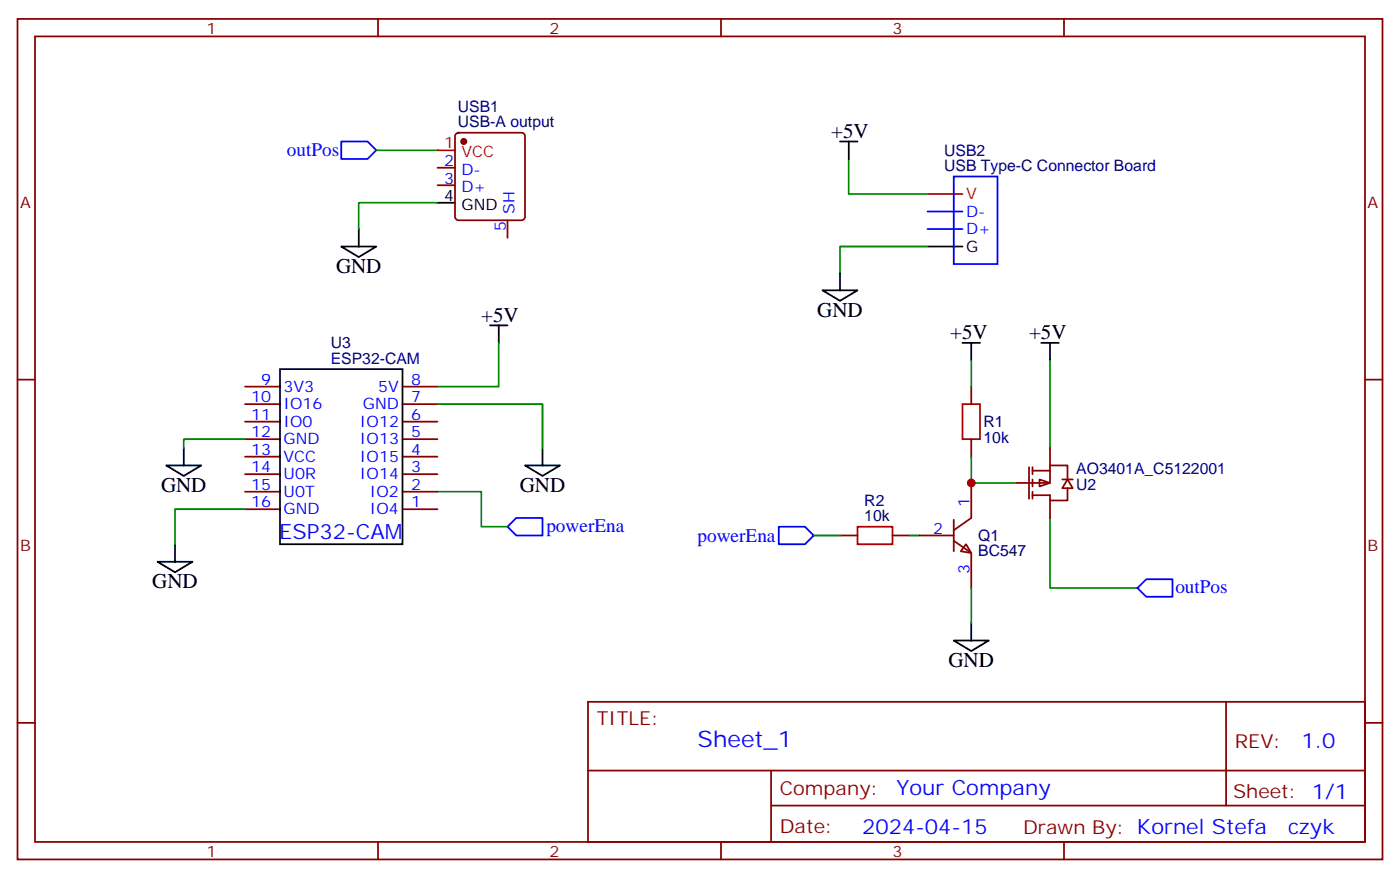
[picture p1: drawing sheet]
<svg xmlns="http://www.w3.org/2000/svg" width="282mm" height="177mm" viewBox="0 0 282 177" stroke-linecap="round" stroke-linejoin="round" font-family="sans-serif">
<g fill="none" stroke="#870000" stroke-width=".35">
<path d="M3.5 3.8h275.2v169.3h-275.2zM7.1 7.3h268.1v162.3h-268.1zM76.2 3.8v3.5M145.3 3.8v3.5M214.5 3.8v3.5M88.2 37.3h3.5M88.2 33.8h3.5M92 26.9l.4-.2h12.7a.71 .71 0 0 1 .7 .7v16.3a.76 .76 0 0 1-.7 .7h-12.7a.76 .76 0 0 1-.7-.7v-16.3zM102.3 44.4v3.5M3.5 76.5h3.6M195.8 77.9v3.5M275.2 76.5h3.5"/>
<path d="M195.8 88.5v3.5M204.6 97.3h3.5M211.7 90.2v3.6M211.7 100.8v3.6M3.5 145.6h3.6M118.5 141.4h156.7v28.2h-156.7zM118.6 155.2h156.4M155.4 155.2v14.2M247.2 141.4v20.9M275.2 145.6h3.5M76.2 169.6v3.5M145.3 169.6v3.5"/>
<path d="M155.4 162.3h119.6M214.5 169.6v3.5"/>
</g>
<g fill="none" stroke="#000" stroke-width=".35">
<path d="M169.3 28.5h3.6M171.1 28.5v3.5M68.8 49.7h7l-3.5 2.1zM72.3 46.1v3.6M88.2 40.9h3.5M165.8 58.5h7.1l-3.6 2.1zM169.3 55v3.5M187 49.7h7M98.8 65.5h3.5M100.5 65.5v3.6M194 69.1h3.6M195.8 69.1v3.5"/>
<path d="M209.9 69.1h3.5M211.7 69.1v3.5M105.8 93.8h7.1l-3.5 2.1zM109.4 90.2v3.6"/>
</g>
<path d="M194 81.4h3.6v7.1h-3.6z" fill="none" stroke="#a10000" stroke-width=".35"/>
<path d="M75.8 30.3h12.4M171.1 32v7.1h15.9M88.2 40.9h-15.9v5.2M187 49.7h-17.7v5.3M195.8 72.6v5.3M211.7 72.6v17.6M88.2 99.1h8.8v7h5.3M211.7 104.4v14.1h17.6" fill="none" stroke="#008700" stroke-width=".35"/>
<path d="M68.8 28.5h5.3l1.7 1.8-1.7 1.7h-5.3zM192.3 35.6h8.8v17.6h-8.8zM187 42.6h7M187 46.1h7M102.3 106.1l1.8-1.7h5.3v3.5h-5.3zM157 106.1h5.3l1.7 1.8-1.7 1.7h-5.3zM229.3 118.5l1.8-1.8h5.3v3.5h-5.3z" fill="none" stroke="#00f" stroke-width=".35"/>
<path d="M88.2 30.3h3.5M187 39.1h7" fill="none" stroke="#f00" stroke-width=".35"/>
<circle cx="93.5" cy="28.5" r=".53" fill="#870000" stroke="#870000" stroke-width=".35"/>
<g fill="#fff" stroke="#870000" stroke-width=".35">
<path d="M209.5 96.6l2.2 .7-2.2 .7z"/>
<path d="M215.2 96.6l1.1 1.8h-2.2z"/>
</g>
<g fill="none" stroke="#870000" stroke-width=".35">
<path d="M49.4 77.9h7M81.1 77.9h7.1M49.4 99.1h7M49.4 95.5h7M49.4 92h7M49.4 88.5h7M49.4 84.9h7M49.4 81.4h7M81.1 99.1h7.1M81.1 95.5h7.1M81.1 92h7.1M81.1 88.5h7.1"/>
<path d="M81.1 84.9h7.1M81.1 81.4h7.1M207.4 94.1v6.4M208.1 94.8h3.6M208.1 94.1v1.4M208.1 96.6v1.4M208.1 99.1v1.4M214.1 96.6h2.2M215.2 96.6v-2.8h-3.5v3.5h-3.6M215.2 98.4v2.4h-3.5v-1h-3.6M49.4 102.6h7M81.1 102.6h7.1"/>
</g>
<path d="M56.4 74.4h24.7v35.2h-24.7zM33.5 93.8h7.1l-3.6 2.1zM37 90.2v3.6M31.7 113.2h7.1l-3.5 2.1zM35.3 109.6v3.6" fill="none" stroke="#000" stroke-width=".35"/>
<path d="M100.5 69.1v8.8h-12.3M49.4 88.5h-12.4v1.7M88.2 81.4h21.2v8.8M49.4 102.6h-14.1v7" fill="none" stroke="#008700" stroke-width=".35"/>
<path d="M194.7 109.6l1.1 1.8-2.1-.3z" fill="#fff" stroke="#870000" stroke-width=".35"/>
<path d="M195.8 97.3v7.1l-3.5 2.4M169.3 107.9h3.6M179.9 107.9h3.5M185.2 107.9h7.1M192.3 108.9l3.5 2.5v7.1M192.3 104.7v6.4" fill="none" stroke="#870000" stroke-width=".35"/>
<path d="M172.9 106.1h7v3.5h-7z" fill="none" stroke="#a10000" stroke-width=".35"/>
<path d="M192.3 129h7l-3.5 2.2zM195.8 125.5v3.5" fill="none" stroke="#000" stroke-width=".35"/>
<path d="M195.8 92v5.3h8.8M164 107.9h5.3M183.4 107.9h1.8M195.8 118.5v7" fill="none" stroke="#008700" stroke-width=".35"/>
<circle cx="195.8" cy="97.3" r=".88" fill="#c00"/>
<text font-size="4.6" fill="#00f" x="140.6" y="150.4">Sheet_1</text>
<g font-size="4.2">
<text x="167.6" y="27.8">+5V</text>
<text x="67.7" y="55">GND</text>
<text x="97" y="64.8">+5V</text>
<text x="164.7" y="63.8">GND</text>
<text x="191.6" y="68.4">+5V</text>
<text x="207.4" y="68.4">+5V</text>
<text x="32.5" y="99.1">GND</text>
<text x="104.8" y="99.1">GND</text>
<text x="30.7" y="118.5">GND</text>
<text x="191.2" y="134.3">GND</text>
</g>
<g font-size="4.2" fill="#00f">
<text x="56.3" y="108.6">ESP32-CAM</text>
<text x="262.3" y="150.7">1.0</text>
<text x="180.7" y="160.2">Your Company</text>
<text x="259.7" y="167.9">czyk</text>
<text x="173.8" y="168">2024-04-15</text>
</g>
<g font-size="3.9" fill="#00f">
<text x="57.8" y="31.5">outPos</text>
<text x="110.1" y="107.1">powerEna</text>
<text x="140.6" y="109.1">powerEna</text>
<text x="236.9" y="119.5">outPos</text>
</g>
<g font-size="3.9" fill="#800">
<text x="120.3" y="146">TITLE:</text>
<text x="248.9" y="150.7">REV:</text>
<text x="157.2" y="160.2">Company:</text>
<text x="248.6" y="160.8">Sheet: 1/1</text>
<text x="157.2" y="167.9">Date:</text>
<text x="206.2" y="167.9">Drawn By: Kornel Stefa</text>
</g>
<g font-size="3.2" fill="#800">
<text x="41.6" y="6.8">1</text>
<text x="110.8" y="6.8">2</text>
<text x="179.9" y="6.8">3</text>
<text x="4.1" y="41.9">A</text>
<text x="275.7" y="41.9">A</text>
<text x="4.1" y="111.1">B</text>
<text x="275.7" y="111.1">B</text>
<text x="41.6" y="172.6">1</text>
<text x="110.8" y="172.6">2</text>
<text x="179.9" y="172.6">3</text>
</g>
<g font-size="3.2" fill="#000080">
<text x="92.3" y="22.5">USB1</text>
<text x="92.3" y="25.7">USB-A output</text>
<text x="190.3" y="34.5">USB Type-C Connector Board</text>
<text x="190.3" y="31.4">USB2</text>
<text x="66.7" y="70.1">U3</text>
<text x="66.7" y="73.3">ESP32-CAM</text>
<text x="198.3" y="89.2">10k</text>
<text x="198.3" y="86.1">R1</text>
<text x="217" y="95.4">AO3401A_C5122001</text>
<text x="174.2" y="101.9">R2</text>
<text x="217" y="98.6">U2</text>
<text x="174.2" y="105.1">10k</text>
<text x="197.2" y="112.1">BC547</text>
<text x="197.2" y="109">Q1</text>
</g>
<g font-size="3.2" fill="#f00">
<text x="89.5" y="29.9">1</text>
<text x="93" y="31.7">VCC</text>
<text x="194.7" y="40.1">V</text>
</g>
<g font-size="3.2" fill="#00f">
<text x="89.5" y="33.4">2</text>
<text x="93" y="35.2">D-</text>
<text x="89.5" y="37">3</text>
<text x="93" y="38.7">D+</text>
<text x="102" y="46.6" transform="rotate(-90 102 46.6)">5</text>
<text x="103.7" y="43.1" transform="rotate(-90 103.7 43.1)">SH</text>
<text x="194.7" y="43.7">D-</text>
<text x="194.7" y="47.2">D+</text>
<text x="52.7" y="77.5">9</text>
<text x="82.9" y="77.5">8</text>
<text x="50.6" y="81.1">10</text>
<text x="57.1" y="79">3V3</text>
<text x="57.1" y="82.5">IO16</text>
<text x="73.2" y="82.5">GND</text>
<text x="76.2" y="79">5V</text>
<text x="82.9" y="81.1">7</text>
<text x="50.6" y="84.6">11</text>
<text x="50.6" y="88.1">12</text>
<text x="57.1" y="86">IO0</text>
<text x="57.1" y="89.5">GND</text>
<text x="72.6" y="89.5">IO13</text>
<text x="72.6" y="86">IO12</text>
<text x="82.9" y="88.1">5</text>
<text x="82.9" y="84.6">6</text>
<text x="50.6" y="91.7">13</text>
<text x="50.6" y="95.2">14</text>
<text x="57.1" y="93.1">VCC</text>
<text x="72.6" y="93.1">IO15</text>
<text x="82.9" y="95.2">3</text>
<text x="82.9" y="91.7">4</text>
<text x="50.6" y="98.7">15</text>
<text x="57.1" y="96.6">U0R</text>
<text x="57.1" y="100.1">U0T</text>
<text x="72.6" y="96.6">IO14</text>
<text x="74.6" y="100.1">IO2</text>
<text x="82.9" y="98.7">2</text>
<text x="50.6" y="102.2">16</text>
<text x="57.1" y="103.6">GND</text>
<text x="74.6" y="103.6">IO4</text>
<text x="82.9" y="102.2">1</text>
<text x="188.1" y="107.5">2</text>
<text x="195.4" y="102.2" transform="rotate(-90 195.4 102.2)">1</text>
<text x="195.4" y="115.5" transform="rotate(-90 195.4 115.5)">3</text>
</g>
<g font-size="3.2">
<text x="89.5" y="40.5">4</text>
<text x="93" y="42.3">GND</text>
<text x="194.7" y="50.7">G</text>
</g>
</svg>
